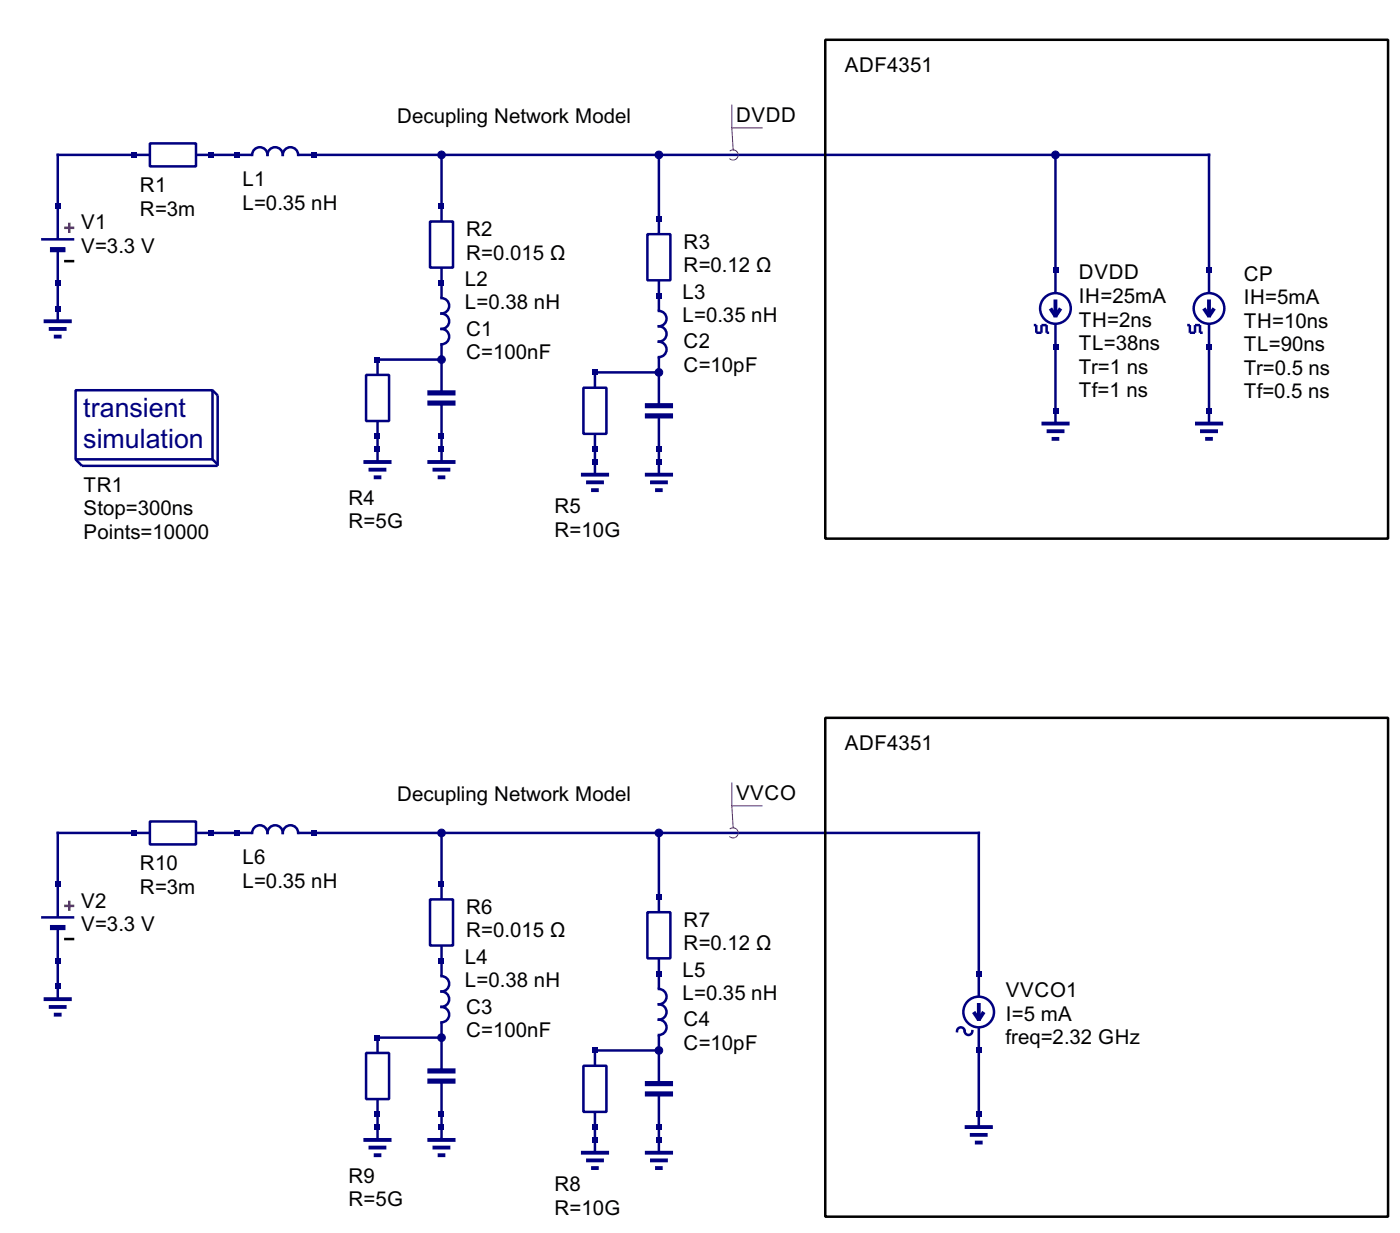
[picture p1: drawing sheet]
<svg xmlns="http://www.w3.org/2000/svg" width="201mm" height="177mm" viewBox="0 0 201 177" stroke-linecap="round" stroke-linejoin="round" font-family="sans-serif">
<g fill="none" stroke="#000080" stroke-width=".36">
<path d="M5.9 34.4h4.8M8.3 35.9v10.2M21.5 20.6h6.7v3.3h-6.7zM21.5 22.2h-13.2v12.2M28.1 22.2h8.1a1.1 1.1 0 0 1 1.1-1.1 1.1 1.1 0 0 1 1.1 1.1 1.1 1.1 0 0 1 1.1-1.1 1.1 1.1 0 0 1 1.1 1.1 1.1 1.1 0 0 1 1.1-1.1 1.1 1.1 0 0 1 1.1 1.1h130.9v19.9M61.8 31.8h3.3v6.6h-3.3zM63.4 38.4v4.4a1.1 1.1 0 0 1 1.1 1.1 1.1 1.1 0 0 1-1.1 1.1 1.11 1.11 0 0 1 1.1 1.1 1.11 1.11 0 0 1-1.1 1.1 1.1 1.1 0 0 1 1.1 1.1 1.1 1.1 0 0 1-1.1 1.1v7M63.4 22.2v9.6M93 33.6h3.3v6.7h-3.3zM94.6 22.2v11.4M151.6 22.2v19.9M10.9 56h19.6v10h-19.6z"/>
<path d="M30.5 56l.8 .8v10.1h-19.5l-.9-.9M52.6 53.8h3.3v6.7h-3.3zM63.4 57.9v8.5M63.4 51.6h-9.2v2.2M83.8 55.7h3.3v6.6h-3.3zM94.6 40.3v4.4a1.1 1.1 0 0 1 1.1 1.1 1.1 1.1 0 0 1-1.1 1.1 1.1 1.1 0 0 1 1.1 1.1 1.1 1.1 0 0 1-1.1 1.1M94.6 49.1a1.1 1.1 0 0 1 1.1 1.1 1.1 1.1 0 0 1-1.1 1.1v7M94.6 59.7v8.5M94.6 53.5h-9.2v2.2M148.5 46.7h.3v1.1h.8v-1.1h.7v1.1h.4M151.6 46.5v14.3M170.5 46.7h.4v1.1h.7v-1.1h.8v1.1h.3"/>
<path d="M173.7 46.5v14.3M30.5 66l.8 .7M54.2 60.5v5.9M85.4 62.3v5.9M21.5 118h6.7v3.3h-6.7zM21.5 119.6h-13.2v12.2M28.1 119.6h8.1a1.1 1.1 0 0 1 1.1-1.1 1.1 1.1 0 0 1 1.1 1.1 1.1 1.1 0 0 1 1.1-1.1 1.1 1.1 0 0 1 1.1 1.1 1.1 1.1 0 0 1 1.1-1.1 1.1 1.1 0 0 1 1.1 1.1h97.8v23.6M63.4 119.6v9.6M94.6 119.6v11.4M5.9 131.8h4.8M8.3 133.2v10.3M61.8 129.2h3.3v6.6h-3.3z"/>
<path d="M63.4 135.8v4.4a1.1 1.1 0 0 1 1.1 1.1 1.1 1.1 0 0 1-1.1 1.1 1.1 1.1 0 0 1 1.1 1.1 1.1 1.1 0 0 1-1.1 1.1M93 131h3.3v6.6h-3.3zM94.6 137.6v4.4a1.1 1.1 0 0 1 1.1 1.2 1.1 1.1 0 0 1-1.1 1.1 1.1 1.1 0 0 1 1.1 1.1 1.1 1.1 0 0 1-1.1 1.1 1.1 1.1 0 0 1 1.1 1.1 1.1 1.1 0 0 1-1.1 1.1v6.9M52.6 151.2h3.3v6.7h-3.3zM54.2 157.9v5.8M63.4 144.6a1.1 1.1 0 0 1 1.1 1.1 1.1 1.1 0 0 1-1.1 1.1v7M63.4 155.3v8.4M63.4 149h-9.2v2.2M83.8 153.1h3.3v6.6h-3.3zM85.4 159.7v5.9M94.6 157.1v8.5M94.6 150.9h-9.2v2.2"/>
<path d="M137.5 148.1a.55 .55 0 0 1 .5-.5 .55 .55 0 0 1 .6 .5 .55 .55 0 0 0 .5 .6 .55 .55 0 0 0 .6-.6M140.6 147.6v14.3"/>
<circle cx="151.6" cy="44.3" r="2.2"/>
<circle cx="173.7" cy="44.3" r="2.2"/>
<circle cx="140.6" cy="145.4" r="2.2"/>
</g>
<g fill="none" stroke="#000080" stroke-width=".55">
<path d="M6.3 46.1h4M7 47.2h2.6M7.7 48.3h1.1M150.9 44.3l.7 1.1 .7-1.1M151.6 43v2.6M172.9 44.3l.8 1.1 .7-1.1M173.7 43v2.6M52.2 66.4h4M52.9 67.5h2.6M53.7 68.6h1.1M61.4 66.4h4M62.1 67.5h2.6"/>
<path d="M62.9 68.6h1.1M83.4 68.2h4.1M84.2 69.3h2.5M84.9 70.4h1.1M92.6 68.2h4.1M93.4 69.3h2.5M94.1 70.4h1.1M149.6 60.8h4M150.3 61.9h2.6M151 63h1.1M171.6 60.8h4.1M172.4 61.9h2.5"/>
<path d="M173.1 63h1.1M6.3 143.5h4M7 144.6h2.6M7.7 145.7h1.1M139.8 145.4l.8 1.1 .7-1.1M140.6 144.1v2.5M52.2 163.7h4M52.9 164.8h2.6M53.7 165.9h1.1M61.4 163.7h4M62.1 164.8h2.6M62.9 165.9h1.1"/>
<path d="M83.4 165.6h4.1M84.2 166.7h2.5M84.9 167.8h1.1M92.6 165.6h4.1M93.4 166.7h2.5M94.1 167.8h1.1M138.6 161.9h4M139.3 163h2.6M140 164.1h1.1"/>
</g>
<path d="M7.2 35.9h2.2M61.4 56.4h4M61.4 57.9h4M92.6 58.3h4.1M92.6 59.7h4.1M7.2 133.2h2.2M61.4 153.8h4M61.4 155.3h4M92.6 155.6h4.1M92.6 157.1h4.1" fill="none" stroke="#000080" stroke-width=".74" stroke-linecap="butt"/>
<path d="M9.2 32.7h1.5M9.9 32v1.5M9.2 130.1h1.5M9.9 129.4v1.4" fill="none" stroke="#f00" stroke-width=".36"/>
<path d="M9.2 37.5h1.5M9.2 134.9h1.5" fill="none" stroke="#000" stroke-width=".36"/>
<path d="M105.1 18.4h4.4M105.1 15.1v3.3M105.1 18.4l.2 3.1M104.9 21.7a.73 .73 0 0 1 1 .1 .73 .73 0 0 1-.1 1 .73 .73 0 0 1-1 0M104.9 119a.73 .73 0 0 1 1 .2 .73 .73 0 0 1-.1 .9 .73 .73 0 0 1-1 .1M105.1 112.5v3.2M105.1 115.7h4.4M105.1 115.7l.2 3.2" fill="none" stroke="#800080" stroke-width=".14"/>
<g fill="#000080">
<path d="M63 64.1h.8v.8h-.8z"/>
<path d="M63 62.3h.8v.8h-.8z"/>
</g>
<circle cx="63.4" cy="51.6" r=".55" fill="#000080" stroke="#000080" stroke-width=".14"/>
<g fill="#000080">
<path d="M63 40.3h.8v.7h-.8z"/>
<path d="M7.9 43.9h.8v.8h-.8z"/>
<path d="M63 29.2h.8v.8h-.8z"/>
<path d="M53.8 64.1h.8v.8h-.8z"/>
<path d="M94.3 66h.7v.7h-.7z"/>
<path d="M94.3 64.1h.7v.8h-.7z"/>
</g>
<circle cx="94.6" cy="53.5" r=".55" fill="#000080" stroke="#000080" stroke-width=".14"/>
<g fill="#000080">
<path d="M94.3 42.1h.7v.7h-.7z"/>
<path d="M94.3 31.1h.7v.7h-.7z"/>
<path d="M85.1 66h.7v.7h-.7z"/>
<path d="M33.6 21.9h.8v.7h-.8z"/>
<path d="M44.7 21.9h.7v.7h-.7z"/>
<path d="M85.1 53.1h.7v.8h-.7z"/>
<path d="M85.1 64.1h.7v.8h-.7z"/>
<path d="M53.8 51.3h.8v.7h-.8z"/>
<path d="M53.8 62.3h.8v.8h-.8z"/>
<path d="M18.9 21.9h.8v.7h-.8z"/>
<path d="M30 21.9h.7v.7h-.7z"/>
<path d="M7.9 29.2h.8v.8h-.8z"/>
<path d="M7.9 40.3h.8v.7h-.8z"/>
<path d="M151.2 58.6h.8v.8h-.8z"/>
<path d="M173.3 58.6h.7v.8h-.7z"/>
<path d="M151.2 49.4h.8v.8h-.8z"/>
<path d="M151.2 38.4h.8v.8h-.8z"/>
<path d="M173.3 49.4h.7v.8h-.7z"/>
<path d="M173.3 38.4h.7v.8h-.7z"/>
<path d="M63 161.5h.8v.8h-.8z"/>
<path d="M63 159.7h.8v.7h-.8z"/>
</g>
<circle cx="63.4" cy="149" r=".55" fill="#000080" stroke="#000080" stroke-width=".14"/>
<g fill="#000080">
<path d="M63 137.6h.8v.8h-.8z"/>
<path d="M7.9 141.3h.8v.7h-.8z"/>
<path d="M63 126.6h.8v.8h-.8z"/>
<path d="M53.8 161.5h.8v.8h-.8z"/>
<path d="M94.3 163.4h.7v.7h-.7z"/>
<path d="M94.3 161.5h.7v.8h-.7z"/>
</g>
<circle cx="94.6" cy="150.9" r=".55" fill="#000080" stroke="#000080" stroke-width=".14"/>
<g fill="#000080">
<path d="M94.3 139.5h.7v.7h-.7z"/>
<path d="M94.3 128.5h.7v.7h-.7z"/>
<path d="M85.1 163.4h.7v.7h-.7z"/>
<path d="M33.6 119.3h.8v.7h-.8z"/>
<path d="M44.7 119.3h.7v.7h-.7z"/>
<path d="M85.1 150.5h.7v.7h-.7z"/>
<path d="M85.1 161.5h.7v.8h-.7z"/>
<path d="M53.8 148.7h.8v.7h-.8z"/>
<path d="M53.8 159.7h.8v.7h-.8z"/>
<path d="M18.9 119.3h.8v.7h-.8z"/>
<path d="M30 119.3h.7v.7h-.7z"/>
<path d="M7.9 126.6h.8v.8h-.8z"/>
<path d="M7.9 137.6h.8v.8h-.8z"/>
<path d="M140.2 159.7h.7v.7h-.7z"/>
<path d="M140.2 150.5h.7v.7h-.7z"/>
<path d="M140.2 139.5h.7v.7h-.7z"/>
</g>
<g fill="#000080" stroke="#000080" stroke-width=".14">
<circle cx="63.4" cy="22.2" r=".55"/>
<circle cx="94.6" cy="22.2" r=".55"/>
<circle cx="151.6" cy="22.2" r=".55"/>
<circle cx="63.4" cy="119.6" r=".55"/>
<circle cx="94.6" cy="119.6" r=".55"/>
</g>
<path d="M118.5 5.7h80.9v71.7h-80.9zM118.5 103.1h80.9v71.7h-80.9z" fill="none" stroke="#000" stroke-width=".36"/>
<g font-size="4.3" fill="#000080">
<text x="12" y="59.9">transient</text>
<text x="12" y="64.3">simulation</text>
</g>
<g font-size="3.3">
<text x="121.3" y="10.4">ADF4351</text>
<text x="57" y="17.7">Decupling Network Model</text>
<text x="105.7" y="17.5">DVDD</text>
<text x="20.1" y="27.6">R1</text>
<text x="34.8" y="26.7">L1</text>
<text x="11.7" y="33">V1</text>
<text x="20.1" y="31">R=3m</text>
<text x="34.8" y="30.1">L=0.35 nH</text>
<text x="67" y="33.9">R2</text>
<text x="98.2" y="35.7">R3</text>
<text x="11.7" y="36.3">V=3.3 V</text>
<text x="66.8" y="41">L2</text>
<text x="67" y="37.3">R=0.015 Ω</text>
<text x="98.2" y="39.1">R=0.12 Ω</text>
<text x="155" y="40.1">DVDD</text>
<text x="178.7" y="40.3">CP</text>
<text x="66.8" y="44.4">L=0.38 nH</text>
<text x="98" y="42.9">L3</text>
<text x="98" y="46.3">L=0.35 nH</text>
<text x="155" y="43.5">IH=25mA</text>
<text x="155" y="46.9">TH=2ns</text>
<text x="178.7" y="43.7">IH=5mA</text>
<text x="178.7" y="47.1">TH=10ns</text>
<text x="67" y="48.2">C1</text>
<text x="67" y="51.6">C=100nF</text>
<text x="98.2" y="50">C2</text>
<text x="98.2" y="53.4">C=10pF</text>
<text x="155" y="50.3">TL=38ns</text>
<text x="155" y="53.7">Tr=1 ns</text>
<text x="178.7" y="50.5">TL=90ns</text>
<text x="178.7" y="53.8">Tr=0.5 ns</text>
<text x="155" y="57.1">Tf=1 ns</text>
<text x="178.7" y="57.2">Tf=0.5 ns</text>
<text x="12" y="70.6">TR1</text>
<text x="12" y="74">Stop=300ns</text>
<text x="12" y="77.4">Points=10000</text>
<text x="50" y="72.5">R4</text>
<text x="50" y="75.9">R=5G</text>
<text x="79.6" y="73.7">R5</text>
<text x="79.6" y="77.1">R=10G</text>
<text x="121.3" y="107.7">ADF4351</text>
<text x="57" y="115.1">Decupling Network Model</text>
<text x="105.7" y="114.9">VVCO</text>
<text x="20.1" y="125">R10</text>
<text x="34.8" y="124.1">L6</text>
<text x="11.7" y="130.3">V2</text>
<text x="20.1" y="128.4">R=3m</text>
<text x="34.8" y="127.5">L=0.35 nH</text>
<text x="67" y="131.3">R6</text>
<text x="11.7" y="133.7">V=3.3 V</text>
<text x="67" y="134.6">R=0.015 Ω</text>
<text x="98.2" y="133.1">R7</text>
<text x="98.2" y="136.5">R=0.12 Ω</text>
<text x="66.8" y="138.4">L4</text>
<text x="66.8" y="141.8">L=0.38 nH</text>
<text x="98" y="140.3">L5</text>
<text x="98" y="143.7">L=0.35 nH</text>
<text x="144.5" y="143.2">VVCO1</text>
<text x="67" y="145.6">C3</text>
<text x="67" y="149">C=100nF</text>
<text x="98.2" y="147.4">C4</text>
<text x="144.4" y="150">freq=2.32 GHz</text>
<text x="144.5" y="146.6">I=5 mA</text>
<text x="98.2" y="150.8">C=10pF</text>
<text x="50" y="169.8">R9</text>
<text x="50" y="173.2">R=5G</text>
<text x="79.6" y="171.1">R8</text>
<text x="79.6" y="174.5">R=10G</text>
</g>
</svg>
